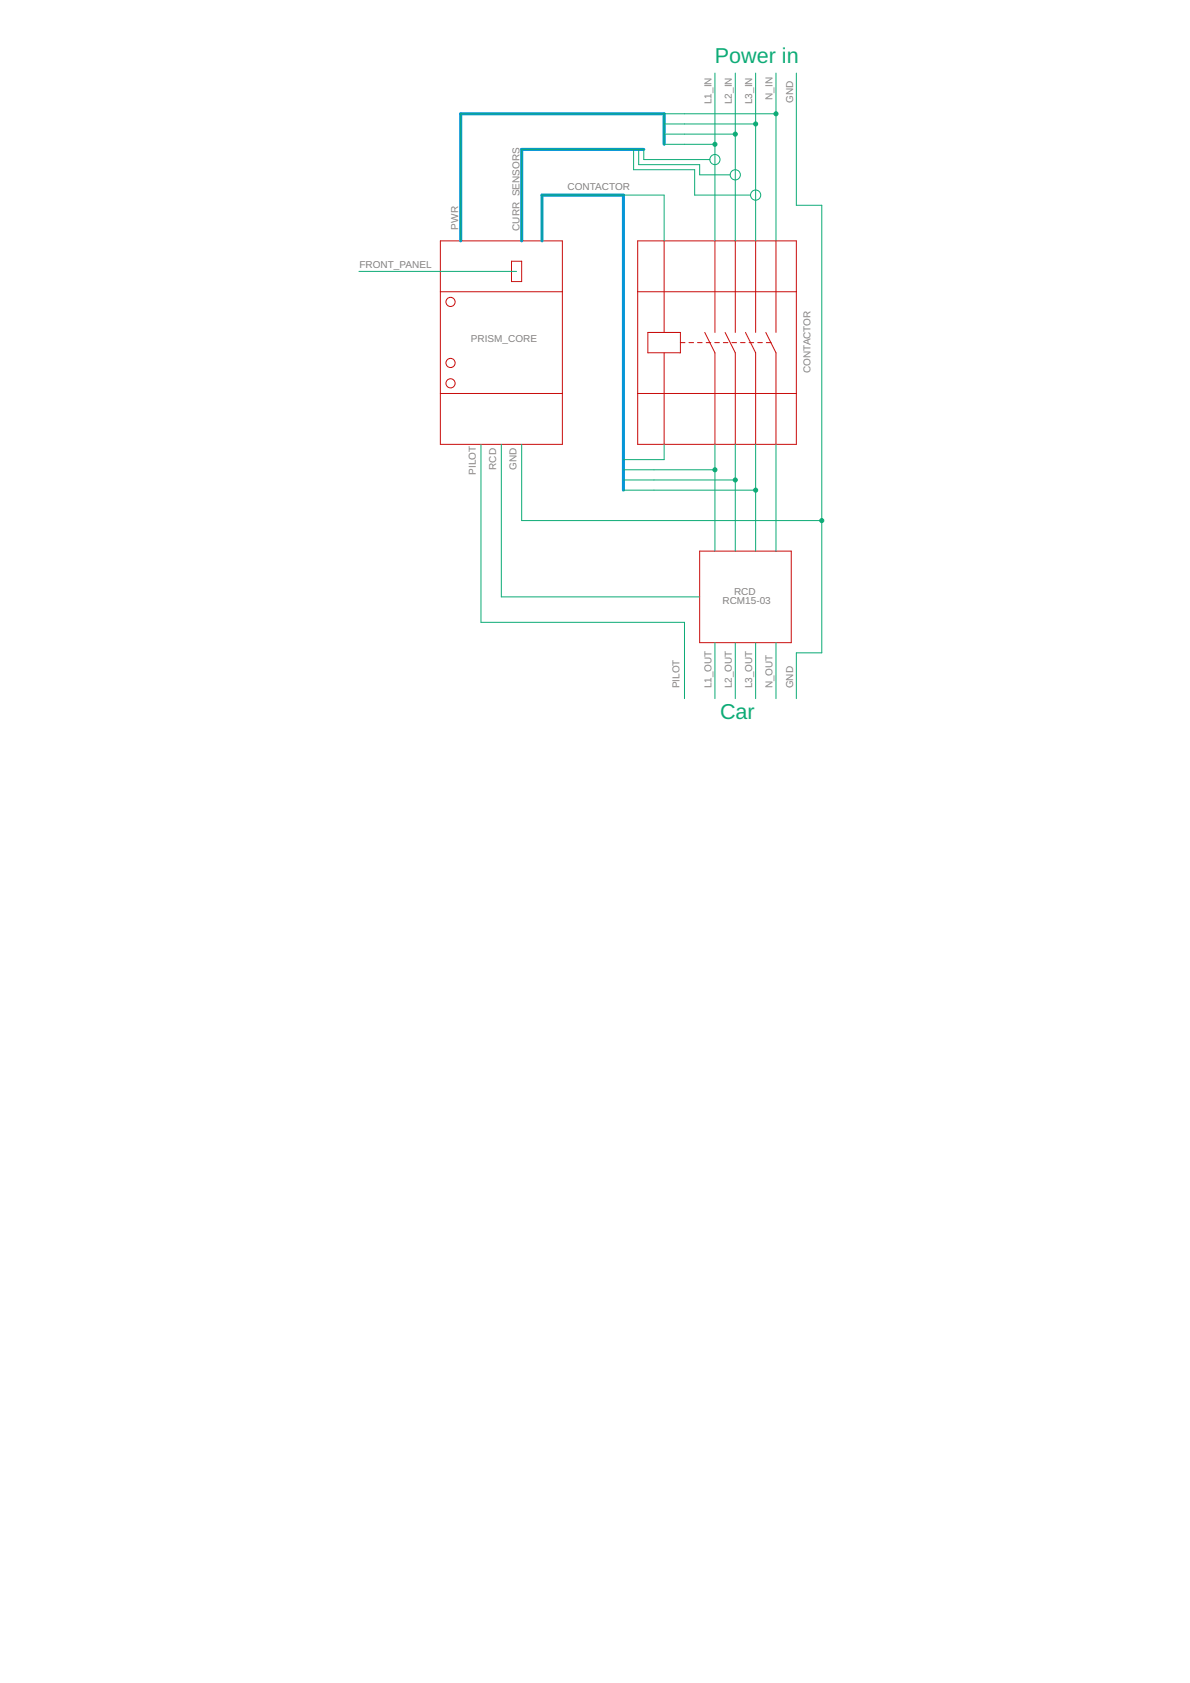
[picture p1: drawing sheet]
<?xml version="1.0" encoding="utf-8"?>
<!DOCTYPE eagle SYSTEM "eagle.dtd">
<eagle version="9.3.1">
<drawing>
<settings>
<setting alwaysvectorfont="no"/>
<setting verticaltext="up"/>
</settings>
<grid distance="0.05" unitdist="inch" unit="inch" style="lines" multiple="1" display="no" altdistance="0.01" altunitdist="inch" altunit="inch"/>
<schematic xreflabel="%F%N/%S.%C%R" xrefpart="/%S.%C%R">
<libraries>
<library name="Prism">
<symbols>
<symbol name="PRISM_CORE">
<pin name="P1" x="10.16" y="25.4" visible="off" length="point" rot="R270"/>
<pin name="P2" x="5.08" y="25.4" visible="off" length="point" rot="R270"/>
<pin name="P3" x="0" y="25.4" visible="off" length="point" rot="R270"/>
<pin name="P4" x="-5.08" y="25.4" visible="off" length="point" rot="R270"/>
<pin name="P5" x="-10.16" y="25.4" visible="off" length="point" rot="R270"/>
<pin name="P6" x="-10.16" y="-25.4" visible="off" length="point" rot="R90"/>
<pin name="P7" x="-5.08" y="-25.4" visible="off" length="point" rot="R90"/>
<pin name="P8" x="0" y="-25.4" visible="off" length="point" rot="R90"/>
<pin name="P9" x="5.08" y="-25.4" visible="off" length="point" rot="R90"/>
<pin name="P10" x="10.16" y="-25.4" visible="off" length="point" rot="R90"/>
<pin name="P11" x="3.81" y="17.78" visible="off" length="point" rot="R180"/>
<wire x1="15.24" y1="-25.4" x2="-15.24" y2="-25.4" width="0.1524" layer="94"/>
<wire x1="-15.24" y1="-25.4" x2="-15.24" y2="-12.7" width="0.1524" layer="94"/>
<wire x1="-15.24" y1="-12.7" x2="-15.24" y2="12.7" width="0.1524" layer="94"/>
<wire x1="-15.24" y1="12.7" x2="-15.24" y2="25.4" width="0.1524" layer="94"/>
<wire x1="-15.24" y1="25.4" x2="15.24" y2="25.4" width="0.1524" layer="94"/>
<wire x1="15.24" y1="25.4" x2="15.24" y2="12.7" width="0.1524" layer="94"/>
<text x="-5.08" y="0.254" size="1.778" layer="95">&gt;NAME</text>
<wire x1="15.24" y1="12.7" x2="15.24" y2="-12.7" width="0.1524" layer="94"/>
<wire x1="15.24" y1="-12.7" x2="15.24" y2="-25.4" width="0.1524" layer="94"/>
<wire x1="15.24" y1="-12.7" x2="-15.24" y2="-12.7" width="0.1524" layer="94"/>
<wire x1="15.24" y1="12.7" x2="-15.24" y2="12.7" width="0.1524" layer="94"/>
<wire x1="5.08" y1="15.24" x2="2.54" y2="15.24" width="0.1524" layer="94"/>
<wire x1="2.54" y1="15.24" x2="2.54" y2="20.32" width="0.1524" layer="94"/>
<wire x1="2.54" y1="20.32" x2="5.08" y2="20.32" width="0.1524" layer="94"/>
<wire x1="5.08" y1="20.32" x2="5.08" y2="15.24" width="0.1524" layer="94"/>
<circle x="-12.7" y="10.16" radius="1.135921875" width="0.1524" layer="94"/>
<circle x="-12.7" y="-10.16" radius="1.135921875" width="0.1524" layer="94"/>
<circle x="-12.7" y="-5.08" radius="1.135921875" width="0.1524" layer="94"/>
</symbol>
<symbol name="RCD">
<pin name="P1" x="11.43" y="0" visible="off" length="point" rot="R180"/>
<wire x1="-11.43" y1="11.43" x2="11.43" y2="11.43" width="0.1524" layer="94"/>
<wire x1="11.43" y1="11.43" x2="11.43" y2="-11.43" width="0.1524" layer="94"/>
<wire x1="11.43" y1="-11.43" x2="-11.43" y2="-11.43" width="0.1524" layer="94"/>
<wire x1="-11.43" y1="-11.43" x2="-11.43" y2="11.43" width="0.1524" layer="94"/>
<text x="-5.08" y="0.254" size="1.778" layer="95">&gt;NAME</text>
<text x="-5.08" y="-2.54" size="1.778" layer="96">&gt;VALUE</text>
</symbol>
<symbol name="CONTACTORS">
<wire x1="17.78" y1="-25.4" x2="-21.844" y2="-25.4" width="0.1524" layer="94"/>
<wire x1="-21.844" y1="-25.4" x2="-21.844" y2="-12.7" width="0.1524" layer="94"/>
<wire x1="-21.844" y1="-12.7" x2="-21.844" y2="12.7" width="0.1524" layer="94"/>
<wire x1="-21.844" y1="12.7" x2="-21.844" y2="25.4" width="0.1524" layer="94"/>
<wire x1="-21.844" y1="25.4" x2="17.78" y2="25.4" width="0.1524" layer="94"/>
<wire x1="17.78" y1="25.4" x2="17.78" y2="12.7" width="0.1524" layer="94"/>
<text x="20.32" y="0.254" size="1.778" layer="95">&gt;NAME</text>
<wire x1="17.78" y1="12.7" x2="17.78" y2="-12.7" width="0.1524" layer="94"/>
<wire x1="17.78" y1="-12.7" x2="17.78" y2="-25.4" width="0.1524" layer="94"/>
<wire x1="17.78" y1="-12.7" x2="-21.844" y2="-12.7" width="0.1524" layer="94"/>
<wire x1="17.78" y1="12.7" x2="-21.844" y2="12.7" width="0.1524" layer="94"/>
<wire x1="12.7" y1="-2.54" x2="11.43" y2="0" width="0.1524" layer="94"/>
<wire x1="11.43" y1="0" x2="10.16" y2="2.54" width="0.1524" layer="94"/>
<wire x1="-19.304" y1="2.54" x2="-11.176" y2="2.54" width="0.1524" layer="94"/>
<wire x1="-11.176" y1="2.54" x2="-11.176" y2="0" width="0.1524" layer="94"/>
<wire x1="-11.176" y1="0" x2="-11.176" y2="-2.54" width="0.1524" layer="94"/>
<wire x1="-11.176" y1="-2.54" x2="-19.304" y2="-2.54" width="0.1524" layer="94"/>
<wire x1="-19.304" y1="-2.54" x2="-19.304" y2="2.54" width="0.1524" layer="94"/>
<wire x1="7.62" y1="-2.54" x2="5.08" y2="2.54" width="0.1524" layer="94"/>
<wire x1="2.54" y1="-2.54" x2="0" y2="2.54" width="0.1524" layer="94"/>
<wire x1="-11.176" y1="0" x2="11.43" y2="0" width="0.1524" layer="94" style="shortdash"/>
<pin name="P1" x="-15.24" y="25.4" visible="off" length="point"/>
<pin name="P2" x="2.54" y="25.4" visible="off" length="point"/>
<pin name="P3" x="7.62" y="25.4" visible="off" length="point"/>
<pin name="P4" x="12.7" y="25.4" visible="off" length="point"/>
<pin name="P5" x="-15.24" y="-25.4" visible="off" length="point"/>
<pin name="P6" x="2.54" y="-25.4" visible="off" length="point"/>
<pin name="P7" x="7.62" y="-25.4" visible="off" length="point"/>
<pin name="P8" x="12.7" y="-25.4" visible="off" length="point"/>
<wire x1="-2.54" y1="-25.4" x2="-2.54" y2="-2.54" width="0.1524" layer="94"/>
<wire x1="-2.54" y1="2.54" x2="-2.54" y2="25.4" width="0.1524" layer="94"/>
<wire x1="-2.54" y1="-2.54" x2="-5.08" y2="2.54" width="0.1524" layer="94"/>
<pin name="P9" x="-2.54" y="25.4" visible="off" length="point"/>
<pin name="P10" x="-2.54" y="-25.4" visible="off" length="point"/>
<wire x1="2.54" y1="2.54" x2="2.54" y2="25.4" width="0.1524" layer="94"/>
<wire x1="7.62" y1="2.54" x2="7.62" y2="25.4" width="0.1524" layer="94"/>
<wire x1="12.7" y1="2.54" x2="12.7" y2="25.4" width="0.1524" layer="94"/>
<wire x1="2.54" y1="-25.4" x2="2.54" y2="-2.54" width="0.1524" layer="94"/>
<wire x1="7.62" y1="-25.4" x2="7.62" y2="-2.54" width="0.1524" layer="94"/>
<wire x1="12.7" y1="-25.4" x2="12.7" y2="-2.54" width="0.1524" layer="94"/>
<wire x1="-15.24" y1="2.54" x2="-15.24" y2="25.4" width="0.1524" layer="94"/>
<wire x1="-15.24" y1="-25.4" x2="-15.24" y2="-2.54" width="0.1524" layer="94"/>
</symbol>
</symbols>
<devicesets>
<deviceset name="PRISM_CORE">
<gates>
<gate name="G$1" symbol="PRISM_CORE" x="0" y="0"/>
</gates>
<devices>
<device name="" package="PRISM_CORE">
<connects>
<connect gate="G$1" pin="P1" pad="P1"/>
<connect gate="G$1" pin="P10" pad="P10"/>
<connect gate="G$1" pin="P11" pad="P11"/>
<connect gate="G$1" pin="P2" pad="P2"/>
<connect gate="G$1" pin="P3" pad="P3"/>
<connect gate="G$1" pin="P4" pad="P4"/>
<connect gate="G$1" pin="P5" pad="P5"/>
<connect gate="G$1" pin="P6" pad="P6"/>
<connect gate="G$1" pin="P7" pad="P7"/>
<connect gate="G$1" pin="P8" pad="P8"/>
<connect gate="G$1" pin="P9" pad="P9"/>
</connects>
<technologies>
<technology name=""/>
</technologies>
</device>
</devices>
</deviceset>
<deviceset name="RCD">
<gates>
<gate name="G$1" symbol="RCD" x="0" y="0"/>
</gates>
<devices>
<device name="" package="RCD">
<connects>
<connect gate="G$1" pin="P1" pad="P0"/>
</connects>
<technologies>
<technology name=""/>
</technologies>
</device>
</devices>
</deviceset>
<deviceset name="CONTACTORS">
<gates>
<gate name="G$1" symbol="CONTACTORS" x="0" y="0"/>
</gates>
<devices>
<device name="" package="PRISM_CORE">
<connects>
<connect gate="G$1" pin="P1" pad="P1"/>
<connect gate="G$1" pin="P10" pad="P10 P11"/>
<connect gate="G$1" pin="P2" pad="P2"/>
<connect gate="G$1" pin="P3" pad="P3"/>
<connect gate="G$1" pin="P4" pad="P4"/>
<connect gate="G$1" pin="P5" pad="P5"/>
<connect gate="G$1" pin="P6" pad="P6"/>
<connect gate="G$1" pin="P7" pad="P7"/>
<connect gate="G$1" pin="P8" pad="P8"/>
<connect gate="G$1" pin="P9" pad="P9"/>
</connects>
<technologies>
<technology name=""/>
</technologies>
</device>
</devices>
</deviceset>
</devicesets>
</library>
</libraries>
<attributes>
</attributes>
<variantdefs>
</variantdefs>
<classes>
<class number="0" name="default" width="0" drill="0">
</class>
</classes>
<parts>
<part name="PRISM_CORE" library="Prism" deviceset="PRISM_CORE" device=""/>
<part name="RCD" library="Prism" deviceset="RCD" device="" value="RCM15-03"/>
<part name="CONTACTOR" library="Prism" deviceset="CONTACTORS" device=""/>
</parts>
<sheets>
<sheet>
<plain>
<circle x="92.71" y="44.45" radius="1.27" width="0.1524" layer="91"/>
<circle x="97.79" y="40.64" radius="1.27" width="0.1524" layer="91"/>
<circle x="102.87" y="35.56" radius="1.27" width="0.1524" layer="91"/>
<text x="92.71" y="68.58" size="3.81" layer="91" ratio="13">Power in</text>
<text x="93.98" y="-95.25" size="3.81" layer="91" ratio="13">Car</text>
</plain>
<instances>
<instance part="PRISM_CORE" gate="G$1" x="39.37" y="-1.27" smashed="yes">
<attribute name="NAME" x="31.75" y="-1.016" size="1.778" layer="95"/>
</instance>
<instance part="RCD" gate="G$1" x="100.33" y="-64.77" smashed="yes" rot="R180">
<attribute name="NAME" x="102.87" y="-62.484" size="1.778" layer="95" rot="R180"/>
<attribute name="VALUE" x="106.68" y="-64.77" size="1.778" layer="96" rot="R180"/>
</instance>
<instance part="CONTACTOR" gate="G$1" x="95.25" y="-1.27" smashed="yes">
<attribute name="NAME" x="116.586" y="-8.89" size="1.778" layer="95" rot="R90"/>
</instance>
</instances>
<busses>
<bus name="CONTACTOR,CURR_SENSORS,FRONT_PANEL,L1_IN,L1_OUT,L2_IN,L2_OUT,L3_IN,L3_OUT,N$1,N$2,N$3,N$4,N_IN,N_OUT,PWR,RCD,SD,USB">
<segment>
<wire x1="69.85" y1="-38.1" x2="69.85" y2="35.56" width="0.762" layer="92"/>
<wire x1="69.85" y1="35.56" x2="49.53" y2="35.56" width="0.762" layer="92"/>
<wire x1="49.53" y1="35.56" x2="49.53" y2="24.13" width="0.762" layer="92"/>
</segment>
</bus>
<bus name="PWR">
<segment>
<wire x1="29.21" y1="55.88" x2="80.01" y2="55.88" width="0.762" layer="92"/>
<wire x1="29.21" y1="55.88" x2="29.21" y2="24.13" width="0.762" layer="92"/>
<wire x1="80.01" y1="55.88" x2="80.01" y2="48.26" width="0.762" layer="92"/>
</segment>
</bus>
<bus name="CONTACTOR,CURR_SENSORS,FRONT_PANEL,GND,L1_IN,L1_OUT,L2_IN,L2_OUT,L3_IN,L3_OUT,N$1,N$2,N$3,N$4,N$5,N$6,N$7,N$8,N$10,N$11,N_IN,N_OUT,PILOT,PWR,RCD">
<segment>
<wire x1="74.93" y1="46.99" x2="44.45" y2="46.99" width="0.762" layer="92"/>
<wire x1="44.45" y1="46.99" x2="44.45" y2="24.13" width="0.762" layer="92"/>
</segment>
</bus>
</busses>
<nets>
<net name="RCD" class="0">
<segment>
<pinref part="PRISM_CORE" gate="G$1" pin="P8"/>
<wire x1="39.37" y1="-26.67" x2="39.37" y2="-64.77" width="0.1524" layer="91"/>
<label x="38.1" y="-33.02" size="1.778" layer="95" rot="R90"/>
<pinref part="RCD" gate="G$1" pin="P1"/>
<wire x1="88.9" y1="-64.77" x2="39.37" y2="-64.77" width="0.1524" layer="91"/>
</segment>
</net>
<net name="PWR" class="0">
<segment>
<wire x1="80.01" y1="50.8" x2="85.09" y2="50.8" width="0.1524" layer="91"/>
</segment>
<segment>
<wire x1="80.01" y1="53.34" x2="85.09" y2="53.34" width="0.1524" layer="91"/>
</segment>
<segment>
<wire x1="80.01" y1="48.26" x2="80.01" y2="55.88" width="0.1524" layer="91"/>
<wire x1="80.01" y1="48.26" x2="85.09" y2="48.26" width="0.1524" layer="91"/>
</segment>
<segment>
<pinref part="PRISM_CORE" gate="G$1" pin="P5"/>
<label x="28.575" y="26.924" size="1.778" layer="95" rot="R90"/>
<wire x1="85.09" y1="55.88" x2="29.21" y2="55.88" width="0.1524" layer="91"/>
<wire x1="29.21" y1="55.88" x2="29.21" y2="24.13" width="0.1524" layer="91"/>
</segment>
</net>
<net name="CONTACTOR" class="0">
<segment>
<pinref part="PRISM_CORE" gate="G$1" pin="P1"/>
<wire x1="49.53" y1="24.13" x2="49.53" y2="35.56" width="0.1524" layer="91"/>
<label x="55.88" y="36.83" size="1.778" layer="95"/>
<wire x1="49.53" y1="35.56" x2="80.01" y2="35.56" width="0.1524" layer="91"/>
<pinref part="CONTACTOR" gate="G$1" pin="P1"/>
<wire x1="80.01" y1="24.13" x2="80.01" y2="35.56" width="0.1524" layer="91"/>
</segment>
</net>
<net name="FRONT_PANEL" class="0">
<segment>
<pinref part="PRISM_CORE" gate="G$1" pin="P11"/>
<wire x1="43.18" y1="16.51" x2="3.81" y2="16.51" width="0.1524" layer="91"/>
<label x="3.937" y="17.399" size="1.778" layer="95"/>
</segment>
</net>
<net name="CURR_SENSORS" class="0">
<segment>
<pinref part="PRISM_CORE" gate="G$1" pin="P2"/>
<label x="43.942" y="26.67" size="1.778" layer="95" rot="R90"/>
<wire x1="91.44" y1="44.45" x2="74.93" y2="44.45" width="0.1524" layer="91"/>
<wire x1="74.93" y1="44.45" x2="74.93" y2="46.99" width="0.1524" layer="91"/>
<wire x1="74.93" y1="46.99" x2="44.45" y2="46.99" width="0.1524" layer="91"/>
<wire x1="44.45" y1="46.99" x2="44.45" y2="24.13" width="0.1524" layer="91"/>
</segment>
</net>
<net name="N_OUT" class="0">
<segment>
<pinref part="CONTACTOR" gate="G$1" pin="P8"/>
<wire x1="107.95" y1="-53.34" x2="107.95" y2="-26.67" width="0.1524" layer="91"/>
<label x="107.061" y="-87.63" size="1.778" layer="95" rot="R90"/>
</segment>
</net>
<net name="L2_OUT" class="0">
<segment>
<pinref part="CONTACTOR" gate="G$1" pin="P6"/>
<wire x1="97.79" y1="-53.34" x2="97.79" y2="-35.56" width="0.1524" layer="91"/>
<label x="96.901" y="-87.63" size="1.778" layer="95" rot="R90"/>
<wire x1="97.79" y1="-35.56" x2="97.79" y2="-26.67" width="0.1524" layer="91"/>
<wire x1="97.79" y1="-35.56" x2="77.47" y2="-35.56" width="0.1524" layer="91"/>
<junction x="97.79" y="-35.56"/>
</segment>
</net>
<net name="L1_OUT" class="0">
<segment>
<pinref part="CONTACTOR" gate="G$1" pin="P10"/>
<wire x1="92.71" y1="-26.67" x2="92.71" y2="-33.02" width="0.1524" layer="91"/>
<label x="91.821" y="-87.63" size="1.778" layer="95" rot="R90"/>
<wire x1="92.71" y1="-33.02" x2="92.71" y2="-53.34" width="0.1524" layer="91"/>
<wire x1="92.71" y1="-33.02" x2="77.47" y2="-33.02" width="0.1524" layer="91"/>
<junction x="92.71" y="-33.02"/>
</segment>
</net>
<net name="L3_OUT" class="0">
<segment>
<pinref part="CONTACTOR" gate="G$1" pin="P7"/>
<wire x1="102.87" y1="-26.67" x2="102.87" y2="-38.1" width="0.1524" layer="91"/>
<label x="101.981" y="-87.63" size="1.778" layer="95" rot="R90"/>
<wire x1="102.87" y1="-38.1" x2="102.87" y2="-53.34" width="0.1524" layer="91"/>
<wire x1="102.87" y1="-38.1" x2="77.47" y2="-38.1" width="0.1524" layer="91"/>
<junction x="102.87" y="-38.1"/>
</segment>
</net>
<net name="L1_IN" class="0">
<segment>
<pinref part="CONTACTOR" gate="G$1" pin="P9"/>
<wire x1="92.71" y1="24.13" x2="92.71" y2="48.26" width="0.1524" layer="91"/>
<label x="91.821" y="58.293" size="1.778" layer="95" rot="R90"/>
<wire x1="92.71" y1="48.26" x2="92.71" y2="66.04" width="0.1524" layer="91"/>
<wire x1="92.71" y1="48.26" x2="85.09" y2="48.26" width="0.1524" layer="91"/>
<junction x="92.71" y="48.26"/>
</segment>
</net>
<net name="L3_IN" class="0">
<segment>
<pinref part="CONTACTOR" gate="G$1" pin="P3"/>
<wire x1="102.87" y1="66.04" x2="102.87" y2="53.34" width="0.1524" layer="91"/>
<label x="101.981" y="58.293" size="1.778" layer="95" rot="R90"/>
<wire x1="102.87" y1="53.34" x2="102.87" y2="24.13" width="0.1524" layer="91"/>
<wire x1="102.87" y1="53.34" x2="85.09" y2="53.34" width="0.1524" layer="91"/>
<junction x="102.87" y="53.34"/>
</segment>
</net>
<net name="N_IN" class="0">
<segment>
<pinref part="CONTACTOR" gate="G$1" pin="P4"/>
<wire x1="107.95" y1="24.13" x2="107.95" y2="55.88" width="0.1524" layer="91"/>
<label x="107.061" y="59.309" size="1.778" layer="95" rot="R90"/>
<wire x1="107.95" y1="55.88" x2="85.09" y2="55.88" width="0.1524" layer="91"/>
<wire x1="107.95" y1="55.88" x2="107.95" y2="66.04" width="0.1524" layer="91"/>
<junction x="107.95" y="55.88"/>
</segment>
</net>
<net name="L2_IN" class="0">
<segment>
<pinref part="CONTACTOR" gate="G$1" pin="P2"/>
<wire x1="97.79" y1="24.13" x2="97.79" y2="50.8" width="0.1524" layer="91"/>
<label x="96.901" y="58.293" size="1.778" layer="95" rot="R90"/>
<wire x1="97.79" y1="50.8" x2="97.79" y2="66.04" width="0.1524" layer="91"/>
<wire x1="97.79" y1="50.8" x2="85.09" y2="50.8" width="0.1524" layer="91"/>
<junction x="97.79" y="50.8"/>
</segment>
</net>
<net name="N$1" class="0">
<segment>
<wire x1="69.85" y1="-35.56" x2="77.47" y2="-35.56" width="0.1524" layer="91"/>
</segment>
</net>
<net name="N$2" class="0">
<segment>
<pinref part="CONTACTOR" gate="G$1" pin="P5"/>
<wire x1="80.01" y1="-30.48" x2="80.01" y2="-26.67" width="0.1524" layer="91"/>
<wire x1="69.85" y1="-30.48" x2="80.01" y2="-30.48" width="0.1524" layer="91"/>
</segment>
</net>
<net name="N$3" class="0">
<segment>
<wire x1="69.85" y1="-33.02" x2="77.47" y2="-33.02" width="0.1524" layer="91"/>
</segment>
</net>
<net name="N$4" class="0">
<segment>
<wire x1="69.85" y1="-38.1" x2="77.47" y2="-38.1" width="0.1524" layer="91"/>
</segment>
</net>
<net name="N$5" class="0">
<segment>
<wire x1="107.95" y1="-90.17" x2="107.95" y2="-76.2" width="0.1524" layer="91"/>
</segment>
</net>
<net name="N$6" class="0">
<segment>
<wire x1="92.71" y1="-76.2" x2="92.71" y2="-90.17" width="0.1524" layer="91"/>
</segment>
</net>
<net name="N$7" class="0">
<segment>
<wire x1="97.79" y1="-90.17" x2="97.79" y2="-76.2" width="0.1524" layer="91"/>
</segment>
</net>
<net name="N$8" class="0">
<segment>
<wire x1="102.87" y1="-90.17" x2="102.87" y2="-76.2" width="0.1524" layer="91"/>
</segment>
</net>
<net name="GND" class="0">
<segment>
<wire x1="113.03" y1="66.04" x2="113.03" y2="33.02" width="0.1524" layer="91"/>
<wire x1="113.03" y1="33.02" x2="119.38" y2="33.02" width="0.1524" layer="91"/>
<wire x1="119.38" y1="33.02" x2="119.38" y2="-45.72" width="0.1524" layer="91"/>
<wire x1="119.38" y1="-45.72" x2="119.38" y2="-78.74" width="0.1524" layer="91"/>
<wire x1="119.38" y1="-78.74" x2="113.03" y2="-78.74" width="0.1524" layer="91"/>
<wire x1="113.03" y1="-78.74" x2="113.03" y2="-90.17" width="0.1524" layer="91"/>
<wire x1="44.45" y1="-45.72" x2="119.38" y2="-45.72" width="0.1524" layer="91"/>
<junction x="119.38" y="-45.72"/>
<label x="112.268" y="-87.63" size="1.778" layer="95" rot="R90"/>
<label x="112.268" y="58.674" size="1.778" layer="95" rot="R90"/>
<pinref part="PRISM_CORE" gate="G$1" pin="P9"/>
<wire x1="44.45" y1="-26.67" x2="44.45" y2="-45.72" width="0.1524" layer="91"/>
<label x="43.18" y="-33.02" size="1.778" layer="95" rot="R90"/>
</segment>
</net>
<net name="PILOT" class="0">
<segment>
<pinref part="PRISM_CORE" gate="G$1" pin="P7"/>
<wire x1="34.29" y1="-26.67" x2="34.29" y2="-71.12" width="0.1524" layer="91"/>
<wire x1="34.29" y1="-71.12" x2="85.09" y2="-71.12" width="0.1524" layer="91"/>
<wire x1="85.09" y1="-71.12" x2="85.09" y2="-90.17" width="0.1524" layer="91"/>
<label x="33.02" y="-34.29" size="1.778" layer="95" rot="R90"/>
<label x="83.82" y="-87.63" size="1.778" layer="95" rot="R90"/>
</segment>
</net>
<net name="N$10" class="0">
<segment>
<wire x1="96.52" y1="40.64" x2="88.9" y2="40.64" width="0.1524" layer="91"/>
<wire x1="88.9" y1="40.64" x2="88.9" y2="43.18" width="0.1524" layer="91"/>
<wire x1="88.9" y1="43.18" x2="73.66" y2="43.18" width="0.1524" layer="91"/>
<wire x1="73.66" y1="43.18" x2="73.66" y2="46.99" width="0.1524" layer="91"/>
</segment>
</net>
<net name="N$11" class="0">
<segment>
<wire x1="101.6" y1="35.56" x2="87.63" y2="35.56" width="0.1524" layer="91"/>
<wire x1="87.63" y1="35.56" x2="87.63" y2="41.91" width="0.1524" layer="91"/>
<wire x1="87.63" y1="41.91" x2="72.39" y2="41.91" width="0.1524" layer="91"/>
<wire x1="72.39" y1="41.91" x2="72.39" y2="46.99" width="0.1524" layer="91"/>
</segment>
</net>
</nets>
</sheet>
</sheets>
</schematic>
</drawing>
</eagle>
